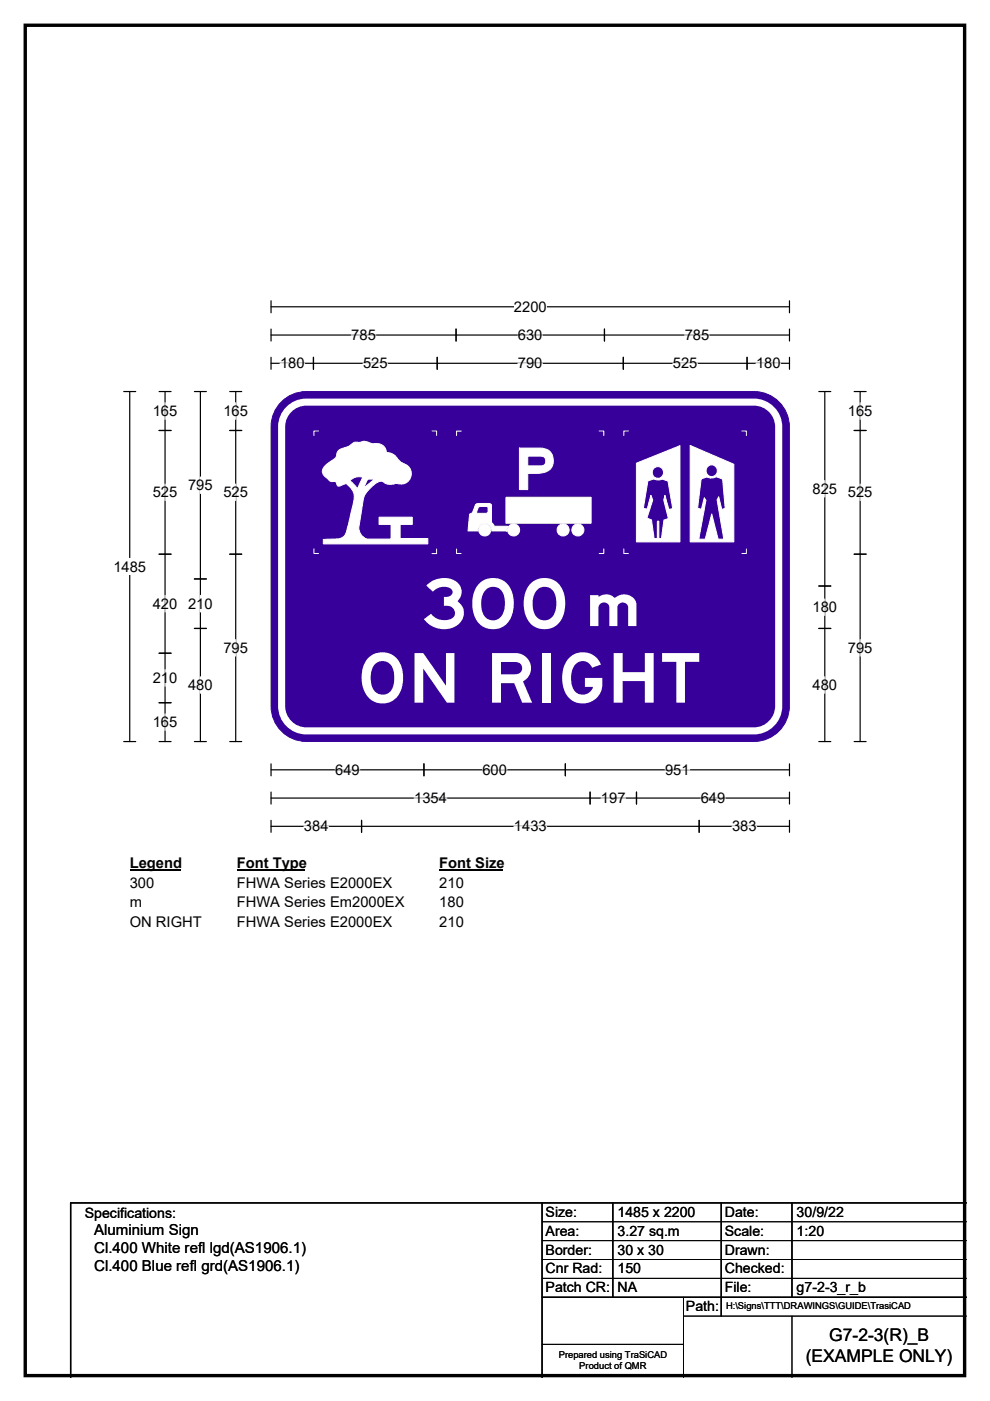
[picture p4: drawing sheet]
<svg xmlns="http://www.w3.org/2000/svg" width="210mm" height="297mm" viewBox="0 0 210 297" stroke-linecap="round" stroke-linejoin="round" font-family="sans-serif">
<path d="M5.4 5.4h199.2v286.3h-199.2z" fill="none" stroke="#000" stroke-width=".72"/>
<path d="M57.5 65h109.9M57.5 63.8v2.5M167.4 63.8v2.5" fill="none" stroke="#000" stroke-width=".25"/>
<path d="M109 63.3h7v3.5h-7z" fill="#fff"/>
<g fill="none" stroke="#000" stroke-width=".25">
<path d="M57.5 71h109.9M57.5 69.8v2.5M57.5 75.8v2.5M57.5 77h109.9M66.5 75.8v2.5M92.7 75.8v2.5M96.7 69.8v2.5M128.2 69.8v2.5M132.2 75.8v2.5M158.5 75.8v2.5M167.4 69.8v2.5M167.4 75.8v2.5"/>
<path d="M26.2 83h2.6M27.5 83v74.2M26.2 157.2h2.6M57.5 161.9v2.6M57.5 167.9v2.6M57.5 173.9v2.6M57.5 163.2h109.9M57.5 169.2h109.9M57.5 175.2h109.9M76.7 173.9v2.6M89.9 161.9v2.6M119.9 161.9v2.6"/>
<path d="M125.2 167.9v2.6M135 167.9v2.6M148.3 173.9v2.6M167.4 161.9v2.6M167.4 173.9v2.6M167.4 167.9v2.6"/>
</g>
<g fill="none" stroke="#fff" stroke-width=".25">
<path d="M59.4 77h5.2M74.5 71h5.2M77 77h5.2M109.9 71h5.2M109.9 77h5.2M142.7 77h5.2M145.2 71h5.2M160.4 77h5.2M64.5 175.2h5.2M71.1 163.2h5.2M87.8 169.2h7M102.3 163.2h5.2"/>
<path d="M109 175.2h7M127.5 169.2h5.2M141.1 163.2h5.2M148.6 169.2h5.2M155.3 175.2h5.2"/>
</g>
<path d="M24 118.4h7v3.5h-7z" fill="#fff"/>
<g fill="none" stroke="#000" stroke-width=".25">
<path d="M33.7 91.3h2.6M33.7 83h2.6M35 83v74.2M41.2 83h2.6M42.5 83v74.2M48.7 91.3h2.6M48.7 83h2.6M50 83v74.2M173.7 83h2.5M174.9 83v74.2M181.2 91.3h2.5M181.2 83h2.5"/>
<path d="M182.4 83v74.2M33.7 117.5h2.6M48.7 117.5h2.6M181.2 117.5h2.5M33.7 138.5h2.6M41.2 122.7h2.6M41.2 133.2h2.6M173.7 133.2h2.5M173.7 124.2h2.5M33.7 149h2.6M33.7 157.2h2.6M41.2 157.2h2.6"/>
<path d="M48.7 157.2h2.6M173.7 157.2h2.5M181.2 157.2h2.5"/>
</g>
<g fill="none" stroke="#fff" stroke-width=".25">
<path d="M35 85.4v3.5M50 85.4v3.5M182.4 85.4v3.5M35 102.6v3.5M42.5 101.1v3.5M50 102.6v3.5M174.9 101.9v3.5M182.4 102.6v3.5M35 126.2v3.6M42.5 126.2v3.6M50 135.6v3.5M174.9 127v3.5"/>
<path d="M182.4 135.6v3.5M35 142v3.5M35 151.4v3.5M42.5 143.5v3.5M174.9 143.5v3.5"/>
</g>
<path d="M27.5 181.2h10.8v3.5h-10.8z" fill="#fff"/>
<path d="M27.5 184.5h10.8" fill="none" stroke="#000" stroke-width=".32"/>
<path d="M50.2 181.2h14.4v3.5h-14.4z" fill="#fff"/>
<path d="M50.2 184.5h14.4" fill="none" stroke="#000" stroke-width=".32"/>
<path d="M93.2 181.2h13.4v3.5h-13.4z" fill="#fff"/>
<path d="M93.2 184.5h13.4" fill="none" stroke="#000" stroke-width=".32"/>
<g fill="#fff">
<path d="M27.5 185.4h5.2v3.5h-5.2z"/>
<path d="M50.2 185.4h32.9v3.5h-32.9z"/>
<path d="M93.2 185.4h5.2v3.5h-5.2z"/>
<path d="M27.5 189.6h2.6v3.5h-2.6z"/>
<path d="M50.2 189.6h35.5v3.5h-35.5z"/>
<path d="M93.2 189.6h5.2v3.5h-5.2z"/>
<path d="M27.5 193.8h15.2v3.5h-15.2z"/>
<path d="M50.2 193.8h32.9v3.5h-32.9z"/>
<path d="M93.2 193.8h5.2v3.5h-5.2z"/>
</g>
<path d="M59.3 85.6a7.5 7.5 0 0 1 5.7-2.6h94.9a7.5 7.5 0 0 1 7.5 7.5v59.2a7.5 7.5 0 0 1-7.5 7.5h-94.9a7.5 7.5 0 0 1-7.5-7.5v-59.2a7.4 7.4 0 0 1 1.8-4.9z" fill-rule="evenodd" fill="#37009b" stroke="#37009b" stroke-width=".21"/>
<path d="M61.3 86.8a5.2 5.2 0 0 1 3.7-1.5h94.9a5.2 5.2 0 0 1 5.3 5.2v59.2a5.3 5.3 0 0 1-5.3 5.3h-94.9a5.3 5.3 0 0 1-5.3-5.3v-59.2a5.2 5.2 0 0 1 1.6-3.7z" fill="none" stroke="#fff" stroke-width="1.5"/>
<path d="M71.8 95.5l-.3 .6a1.5 1.5 0 0 1-.9 1.4 4.2 4.2 0 0 0-2.2 2.1 1.91 1.91 0 0 0 1 1.8v.1a1.57 1.57 0 0 0 1.7 .6l.5 .9a1.69 1.69 0 0 0 1.6-.4h.1a1.94 1.94 0 0 1 1.3 1.1 3.7 3.7 0 0 1 .2 3.6l-.8 3.7a4.9 4.9 0 0 1-1.3 2.9l-.9 .4-3.2 .1v.9h22.1v-1.1h-5.8v-3h2.5v-1.5h-7v1.5h2.5v3.1h-4.9a2.47 2.47 0 0 1-1.9-2.5l1-6.1a6.5 6.5 0 0 1 3.8-3.7l1.5 .7 1.1-.1 .3-.1a2.43 2.43 0 0 0 3.4-2.6 3.1 3.1 0 0 0-1.8-1.7l-.8-.6a2.88 2.88 0 0 0-2.6-1.7 2.25 2.25 0 0 0-2.8-1.8l-.5-.1a2.26 2.26 0 0 0-2.2-.3l-.2 .1a2.2 2.2 0 0 0-2.3 .8l-1.7 .6zM74.1 101.9l.8 .7 .9 1 1.1-2.4a2.83 2.83 0 0 0-2.8 .7zM78 101.6h1.5l-2.4 1.9z" fill-rule="evenodd" fill="#fff"/>
<path d="M67.6 91.4h-1v1M71.8 95.5l.5-.3a4.8 4.8 0 0 0 2.8-1.4h1.3a2.33 2.33 0 0 1 2.3 .2h.1a4.9 4.9 0 0 1 2.5 .6l.5 .6 .2 .7a2.88 2.88 0 0 1 2.6 1.7l.8 .6a2.28 2.28 0 0 1 1.7 2.9 2.28 2.28 0 0 1-3.1 1.4l-1.1 .2-1.1-.2a1.53 1.53 0 0 0-2.3 .1 6.8 6.8 0 0 0-2.4 3.1l-1 6.1a2.51 2.51 0 0 0 1.9 2.5h4.9v-3.1h-2.5v-1.5h7v1.5h-2.5v3h5.8v1.1h-22.1v-.9l3.1-.1a2.1 2.1 0 0 0 1.9-2.1l.9-3.5a8.2 8.2 0 0 0 .5-4.2 4 4 0 0 0-1.7-2l-.1 .1a1.69 1.69 0 0 1-1.6 .4l-.1-.2a.78 .78 0 0 0-1.1-.7l-.5-.2-.5-.5a1.67 1.67 0 0 1-.8-2.2l.7-.8 .8-.6a1.8 1.8 0 0 0 1.4-1.6zM91.6 91.4h1v.9M66.6 116.4v.9h1M74.1 101.9a2.83 2.83 0 0 1 2.8-.7l-1.1 2.4-.9-1zM78 101.6h1.5l-2.4 1.9zM92.6 116.4v1h-1" fill="none" stroke="#fff" stroke-width=".21"/>
<path d="M110.2 95h4.2a2.67 2.67 0 0 1 2.9 2.6 2.67 2.67 0 0 1-2.8 2.7l-2.6 .1v3.4h-1.7zM111.9 96.7v2.1h2.8a.89 .89 0 0 0 1.1-1.1 .92 .92 0 0 0-1.2-1zM107.7 112.4a1.28 1.28 0 0 0 2.5 0 1.28 1.28 0 0 0-2.5 0zM101.5 112.4a1.3 1.3 0 0 0 2.6 0 1.3 1.3 0 0 0-2.6 0zM118.2 112.4a1.28 1.28 0 0 0 2.5 0 1.28 1.28 0 0 0-2.5 0zM121.3 112.4a1.3 1.3 0 0 0 2.6 0 1.3 1.3 0 0 0-2.6 0zM107.3 105.4v5.5h18.1v-5.5zM100.9 106.9l.6-.2h2.3l.3 .2 .1 .2v3.7l.6 .8h2.9l-.2 1h-3.2a1.5 1.5 0 0 0-1.5-1.6 1.5 1.5 0 0 0-1.5 1.6h-2l.3-3.5 .6-.5zM101.6 107.4h1.8l.1 .2v1.1l-.4 .1h-1.9l-.1-.2z" fill-rule="evenodd" fill="#fff"/>
<g fill="none" stroke="#fff" stroke-width=".21">
<path d="M97.8 91.4h-1v1M110.2 95h4.2a2.67 2.67 0 0 1 2.9 2.6 2.67 2.67 0 0 1-2.8 2.7l-2.6 .1v3.4h-1.7zM111.9 96.7h2.7a1.05 1.05 0 0 1 1.2 1 1.05 1.05 0 0 1-1.2 1.1h-2.7zM127.1 91.4h1v.9M96.8 116.4v.9h1M100.9 107l.6-.3h2.3l.3 .2 .1 .2v3.7l.6 .8h2.9l-.2 1h-3.2a1.5 1.5 0 0 0-1.5-1.6 1.5 1.5 0 0 0-1.5 1.6h-2l.3-3.5 .6-.5zM101.5 107.5l.3-.1h1.6l.1 .2v1.1l-.4 .1h-1.9l-.1-.2zM107.3 105.4h18.1v5.5h-18.1zM128.1 116.4v.9h-1"/>
<circle cx="102.8" cy="112.4" r="1.28"/>
<circle cx="108.9" cy="112.4" r="1.28"/>
<circle cx="119.4" cy="112.4" r="1.28"/>
<circle cx="122.6" cy="112.4" r="1.28"/>
</g>
<path d="M135 98.2v16.7h9.2v-20.4zM146.4 94.4l9.2 4v16.5h-9.2zM138.2 100.2a1.25 1.25 0 0 0 2.5 0 1.25 1.25 0 0 0-2.5 0zM149.7 99.8a1.25 1.25 0 0 0 2.5 0 1.25 1.25 0 0 0-2.5 0zM137.4 102l-.9 5.8 .8 .2 .7-3 .5 1-1.3 3.8 1 .4 .5 4h.7v-3.7h.3v3.7h.6l.5-3.9 1-.3-1-4 .2-1 .9 3 .8-.2-1-5.8-1.3-.4a2.09 2.09 0 0 1-1.7-.1zM148.7 101.5l1.2-.4a2.11 2.11 0 0 0 2.1 0l1.3 .5 .5 6.2-.7 .2-.7-2.7-.3 .7 1.4 8.3h-1.2l-1.3-5.3-1.4 5.3h-1.4l1.5-8.2-.3-.6-.6 2.5-.8-.2z" fill-rule="evenodd" fill="#fff"/>
<g fill="none" stroke="#fff" stroke-width=".21">
<path d="M133.3 91.4h-1v.9M135 98.2l9.2-3.7v20.4h-9.2zM146.4 94.4l9.2 4v16.5h-9.2zM157.4 91.4h.9v1M132.3 116.4v.9h1M137.4 102l1.3-.5a2.24 2.24 0 0 0 1.7 .1l1.3 .4 1 5.8-.8 .2-.9-3-.2 1 1 4-1 .3-.5 3.9h-.6v-3.7h-.3v3.7h-.7l-.5-4-1-.4 1.3-3.8-.5-1-.7 3-.8-.2zM148.7 101.5l1.2-.4a2.11 2.11 0 0 0 2.1 0l1.3 .5 .5 6.2-.7 .2-.7-2.7-.3 .7 1.4 8.3h-1.2l-1.3-5.3-1.4 5.3h-1.4l1.5-8.2-.3-.6-.6 2.5-.8-.2zM158.3 116.4v.9h-.9"/>
<circle cx="151" cy="99.8" r="1.23"/>
<circle cx="139.5" cy="100.2" r="1.24"/>
</g>
<path d="M115 255v37M130 255v20M153 255v24M168 255v20M205 255h-190v37M115 275h90" fill="none" stroke="#000" stroke-width=".3"/>
<path d="M115 259h90M115 263h90M115 267h90M115 271h90M145 279h60M145 275v17M168 279v13M115 285h30" fill="none" stroke="#000" stroke-width=".21"/>
<g font-size="14.6" fill="#fff">
<text x="89.2" y="133.2">300</text>
<text x="75.7" y="149">ON RIGHT</text>
</g>
<text font-size="12.5" fill="#fff" x="123.4" y="132.7">m</text>
<g font-size="3.7">
<text x="175.9" y="284.4">G7-2-3(R)_B</text>
<text x="170.9" y="288.9">(EXAMPLE ONLY)</text>
</g>
<g font-size="3.2">
<text x="20" y="261.9">Aluminium Sign</text>
<text x="20" y="265.7">Cl.400 White refl lgd(AS1906.1)</text>
<text x="20" y="269.6">Cl.400 Blue refl grd(AS1906.1)</text>
</g>
<g font-size="3.1">
<text x="109" y="66.1">2200</text>
<text x="74.5" y="72.1">785</text>
<text x="109.9" y="72.1">630</text>
<text x="145.2" y="72.1">785</text>
<text x="59.4" y="78.1">180</text>
<text x="77" y="78.1">525</text>
<text x="109.9" y="78.1">790</text>
<text x="142.7" y="78.1">525</text>
<text x="160.4" y="78.1">180</text>
<text x="32.4" y="88.2">165</text>
<text x="47.4" y="88.2">165</text>
<text x="179.8" y="88.2">165</text>
<text x="32.4" y="105.4">525</text>
<text x="39.9" y="103.9">795</text>
<text x="47.4" y="105.4">525</text>
<text x="172.3" y="104.7">825</text>
<text x="179.8" y="105.4">525</text>
<text x="24" y="121.2">1485</text>
<text x="32.4" y="129">420</text>
<text x="39.9" y="129">210</text>
<text x="172.3" y="129.8">180</text>
<text x="47.4" y="138.4">795</text>
<text x="179.8" y="138.4">795</text>
<text x="32.4" y="144.8">210</text>
<text x="39.9" y="146.3">480</text>
<text x="172.3" y="146.3">480</text>
<text x="32.4" y="154.2">165</text>
<text x="71.1" y="164.3">649</text>
<text x="102.3" y="164.3">600</text>
<text x="141.1" y="164.3">951</text>
<text x="87.8" y="170.3">1354</text>
<text x="127.5" y="170.3">197</text>
<text x="148.6" y="170.3">649</text>
<text x="64.5" y="176.3">384</text>
<text x="109" y="176.3">1433</text>
<text x="155.3" y="176.3">383</text>
<text x="27.5" y="184">Legend</text>
<text x="50.2" y="184">Font Type</text>
<text x="93.2" y="184">Font Size</text>
<text x="27.5" y="188.2">300</text>
<text x="50.2" y="188.2">FHWA Series E2000EX</text>
<text x="93.2" y="188.2">210</text>
<text x="27.5" y="192.4">m</text>
<text x="27.5" y="196.6">ON RIGHT</text>
<text x="50.2" y="192.4">FHWA Series Em2000EX</text>
<text x="50.2" y="196.6">FHWA Series E2000EX</text>
<text x="93.2" y="192.4">180</text>
<text x="93.2" y="196.6">210</text>
</g>
<g font-size="3">
<text x="115.7" y="258">Size:</text>
<text x="131" y="258">1485 x 2200</text>
<text x="153.7" y="258">Date:</text>
<text x="169" y="258">30/9/22</text>
<text x="18" y="258.2">Specifications:</text>
<text x="115.7" y="262">Area:</text>
<text x="131" y="262">3.27 sq.m</text>
<text x="153.7" y="262">Scale:</text>
<text x="169" y="262">1:20</text>
<text x="115.7" y="266">Border:</text>
<text x="115.7" y="270">Cnr Rad:</text>
<text x="131" y="266">30 x 30</text>
<text x="131" y="270">150</text>
<text x="153.7" y="266">Drawn:</text>
<text x="153.7" y="270">Checked:</text>
<text x="115.7" y="274">Patch CR:</text>
<text x="131" y="274">NA</text>
<text x="153.7" y="274">File:</text>
<text x="169" y="274">g7-2-3_r_b</text>
<text x="145.5" y="278">Path:</text>
</g>
<g font-size="2">
<text x="154" y="277.6">H:\Signs\TTT\DRAWINGS\GUIDE\TrasiCAD</text>
<text x="118.5" y="287.8">Prepared using TraSiCAD</text>
<text x="122.9" y="290.2">Product of QMR</text>
</g>
</svg>
